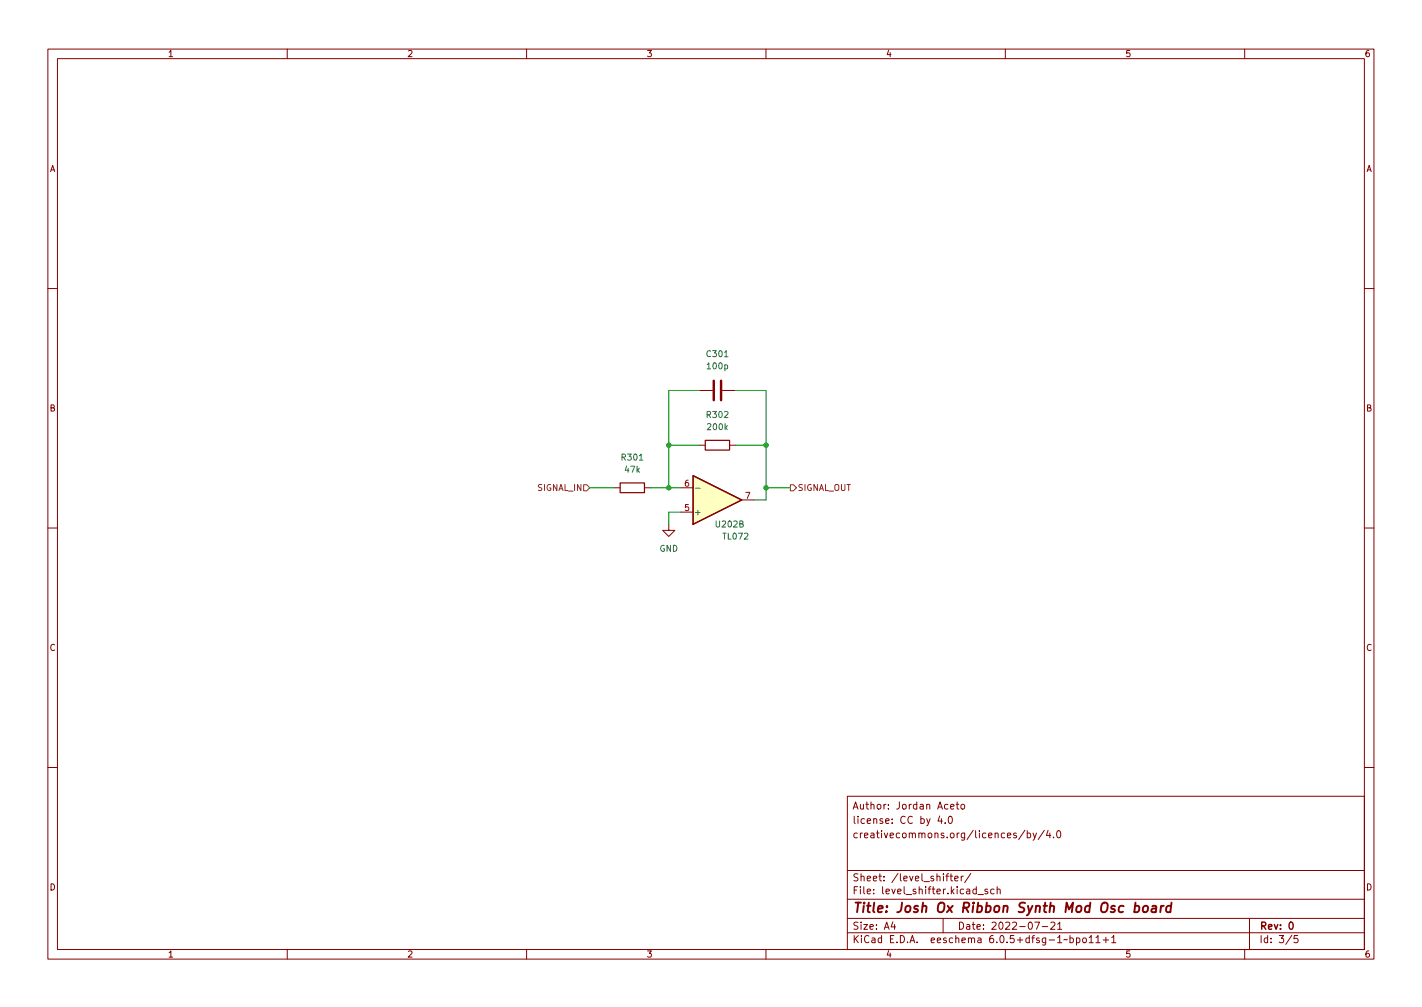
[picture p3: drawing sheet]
<svg xmlns="http://www.w3.org/2000/svg" width="297mm" height="210mm" viewBox="0 0 297 210" stroke-linecap="round" stroke-linejoin="round" font-family="sans-serif">
<g fill="none" stroke="#840000" stroke-width=".21">
<path d="M10 10.2h277v190.1h-277zM12 12.2h273v186.1h-273zM60 10.2v2M110 10.2v2M160 10.2v2M210 10.2v2M260 10.2v2M10 60.2h2M285 60.2h2M146 81.5h2.8M146 93h1.3M150.9 81.5h2.8"/>
<path d="M152.4 93h1.3M10 110.2h2M128.3 101.8h1.2M134.6 101.8h1.3M139.7 109.5v1.2h1.3l-1.3 1.3-1.3-1.3h1.3M142.2 101.8h2.6M142.2 106.9h2.6M154.9 104.4h2.6M285 110.2h2M10 160.2h2M177 166.3h108v32h-108zM196.3 170.4l-.4 1h1"/>
<path d="M196.6 170.9v1M197.4 171.8v.1M198.2 170.6l.2-.2a.8 .8 0 0 1 .6 .8 .8 .8 0 0 1-.6 .7l-.2-.1-.1-.4zM198.6 168.4l.7-.1-.1-.3-.4-.1-.2 .2v.8h.6M199.7 167.9h.6M199.9 167.4v1.3l.4 .2M200.9 168l.3-.1 .3 .3v.4l-.3 .3h-.3l-.2-.3zM214.1 173.4l-1.3 1.9M214.6 174l.4-.1 .3 .3-.2 .7h-.5M214.6 173.4v1.5M215.8 173.9l.3 1M216.5 173.9l-.5 1.4-.2 .1"/>
<path d="M218.1 173.4l-1.2 1.9M218.9 173.4l-.3 1h.9M219.3 173.9v1M220.1 174.8v.1M220.9 173.6l.2-.2a.8 .8 0 0 1 .5 .8 .8 .8 0 0 1-.5 .7l-.2-.1-.2-.4zM285 160.2h2M60 198.3v2M110 198.3v2M160 198.3v2M177 194.8h108M177 191.8h108M177 187.8h108"/>
<path d="M177 181.8h108M186.5 192.5l-.4 1h1M186.9 193v1M197 191.8v3M197.6 182.9h.5M198.1 182.4l-.3 .2v1.3M198.4 182.9h.6M198.6 182.4v1.3l.4 .2M199.4 183.4l.7-.1v-.3l-.5-.1-.2 .2 .1 .8h.6M200.8 182.9v1M201.2 182.9l-.4 .3M202.8 182.4l-1.3 1.9"/>
<path d="M204.3 186.8h1.1M206.3 185.7l-.4-.1-.2 .2 .1 .3 .5 .1v.4h-.6M207.6 185.7l-.4-.1-.3 .3 .2 .7h.5M208.3 185.8l.2-.2 .4 .1v.9M208.3 185.1v1.5M210 198.3v2M216.1 192.5h1l-.6 1.5M217.7 193.5h1.2M219.5 192.7l.6-.2 .3 .5-1 1h1M220.9 193l.5-.5v1.5M220.9 194h.9M223.5 195.9l.4-.1 .3 .3-.1 .7h-.6"/>
<path d="M223.5 195.3v1.5M224.9 195.9l.4-.1 .3 .3-.2 .7h-.5M224.9 195.8v1.5M226.3 195.9l.3-.1 .3 .3v.4l-.3 .3h-.3l-.2-.3zM227.5 195.8l.4-.5v1.5M227.5 196.8h.9M228.9 195.8l.5-.5v1.5M228.9 196.8h.9M230.4 196.3h1.2M231 195.7v1.1M232.2 195.8l.4-.5v1.5M232.2 196.8h.9"/>
<path d="M260 198.3v2M261 191.8v6.5M269.9 195.3l-1.3 1.9M271.1 195.3h-.7l-.1 .7 .2-.1 .5 .1 .2 .2-.1 .5-.2 .1-.6-.1"/>
</g>
<path d="M269.4 192.7l.2-.2a.8 .8 0 0 1 .5 .8 .8 .8 0 0 1-.5 .7l-.2-.1-.1-.4z" fill="none" stroke="#840000" stroke-width=".3"/>
<path d="M237.1 189.2h.8l.1 .3-.1 .6a.66 .66 0 0 1-.9 .3M238.9 189.3l.1-.1a.5 .5 0 0 1 .8 .3v.6l-.3 .3a.5 .5 0 0 1-.8-.3zM240.7 189.2h.8l-.1 1.3M241.5 189.6l-.7 .1a.4 .4 0 0 0-.3 .3 .4 .4 0 0 0 .3 .5l.6-.1M242.5 189.1l-.1 1.4M243.1 189.1l-.4 .1-.2 .3M244.6 189.2a.66 .66 0 0 0-1 .3v.6l.1 .3h.8M244.7 188.5l-.2 2" fill="none" stroke="#840000" stroke-width=".4"/>
<path d="M144.8 99.3l10.1 5.1-10.1 5.1zM147.3 91.9h5.1v2.1h-5.1zM129.5 100.8h5.1v2.1h-5.1z" fill="none" stroke="#840000" stroke-width=".25"/>
<path d="M149.1 79.5v4.1M150.6 79.5v4.1" fill="none" stroke="#840000" stroke-width=".51"/>
<path d="M144.8 99.3l10.1 5.1-10.1 5.1z" fill="#ffffc2" stroke="#ffffc2" stroke-width=".21"/>
<path d="M145.3 101.9h1" fill="none" stroke="#006464" stroke-width=".21"/>
<path d="M121.9 101.2h.7l.6 .6-.6 .7h-.7zM165.1 101.2h.6l.7 .6-.7 .7h-.6z" fill="none" stroke="#725600" stroke-width=".21"/>
<path d="M139.7 93h6.3M146 81.5h-6.3v20.3M153.7 81.5h6.3v22.9h-2.5M153.7 93h6.3M123.2 101.8h5.1M135.9 101.8h6.3M142.2 106.9h-2.5v2.6M160 101.8h5.1" fill="none" stroke="#009600" stroke-width=".21"/>
<g fill="#009600" stroke="#009600" stroke-width=".21">
<circle cx="160" cy="101.8" r=".46"/>
<circle cx="139.7" cy="93" r=".46"/>
<circle cx="160" cy="93" r=".46"/>
<circle cx="139.7" cy="101.8" r=".46"/>
</g>
<text font-size="2.8" fill="#840000" x="178" y="190.6">Title: Josh Ox Ribbon Synth Mod Osc board</text>
<g font-size="2.1" fill="#840000">
<text x="178" y="172">license: CC by 4.0</text>
<text x="178" y="169">Author: Jordan Aceto</text>
<text x="178" y="175">creativecommons.org/licences/by/4.0</text>
<text x="178" y="184">Sheet: /level_shifter/</text>
<text x="178" y="186.7">File: level_shifter.kicad_sch</text>
<text x="178" y="196.9">KiCad E.D.A. eeschema 6.0.5+dfsg-1~bpo11+1</text>
<text x="178" y="194.1">Size: A4</text>
<text x="200" y="194.1">Date: 2022-07-21</text>
<text x="263" y="194.1">Rev: 0</text>
<text x="263" y="196.9">Id: 3/5</text>
</g>
<g font-size="1.8" fill="#840000">
<text x="35" y="11.9">1</text>
<text x="85" y="11.9">2</text>
<text x="135" y="11.9">3</text>
<text x="185" y="11.9">4</text>
<text x="235" y="11.9">5</text>
<text x="285" y="11.9">6</text>
<text x="10.3" y="35.9">A</text>
<text x="285.3" y="35.9">A</text>
<text x="10.3" y="85.9">B</text>
<text x="285.3" y="85.9">B</text>
<text x="10.3" y="135.9">C</text>
<text x="285.3" y="135.9">C</text>
<text x="10.3" y="185.9">D</text>
<text x="285.3" y="185.9">D</text>
<text x="35" y="199.9">1</text>
<text x="85" y="199.9">2</text>
<text x="135" y="199.9">3</text>
<text x="185" y="199.9">4</text>
<text x="235" y="199.9">5</text>
<text x="285" y="199.9">6</text>
</g>
<g font-size="1.8" fill="#006464">
<text x="147.7" y="74.5">C301</text>
<text x="147.8" y="77.1">100p</text>
<text x="147.7" y="87.2">R302</text>
<text x="147.9" y="89.8">200k</text>
<text x="130" y="96.1">R301</text>
<text x="130.6" y="98.7">47k</text>
<text x="144.9" y="107.6">+</text>
<text x="149.6" y="110.1">U202B</text>
<text x="151.1" y="112.6">TL072</text>
<text x="137.7" y="115.2">GND</text>
</g>
<g font-size="1.8" fill="#a90000">
<text x="143" y="101.6">6</text>
<text x="143" y="106.7">5</text>
<text x="155.7" y="104.1">7</text>
</g>
<g font-size="1.8" fill="#725600">
<text x="112.3" y="102.5">SIGNAL_IN</text>
<text x="166.6" y="102.5">SIGNAL_OUT</text>
</g>
</svg>
